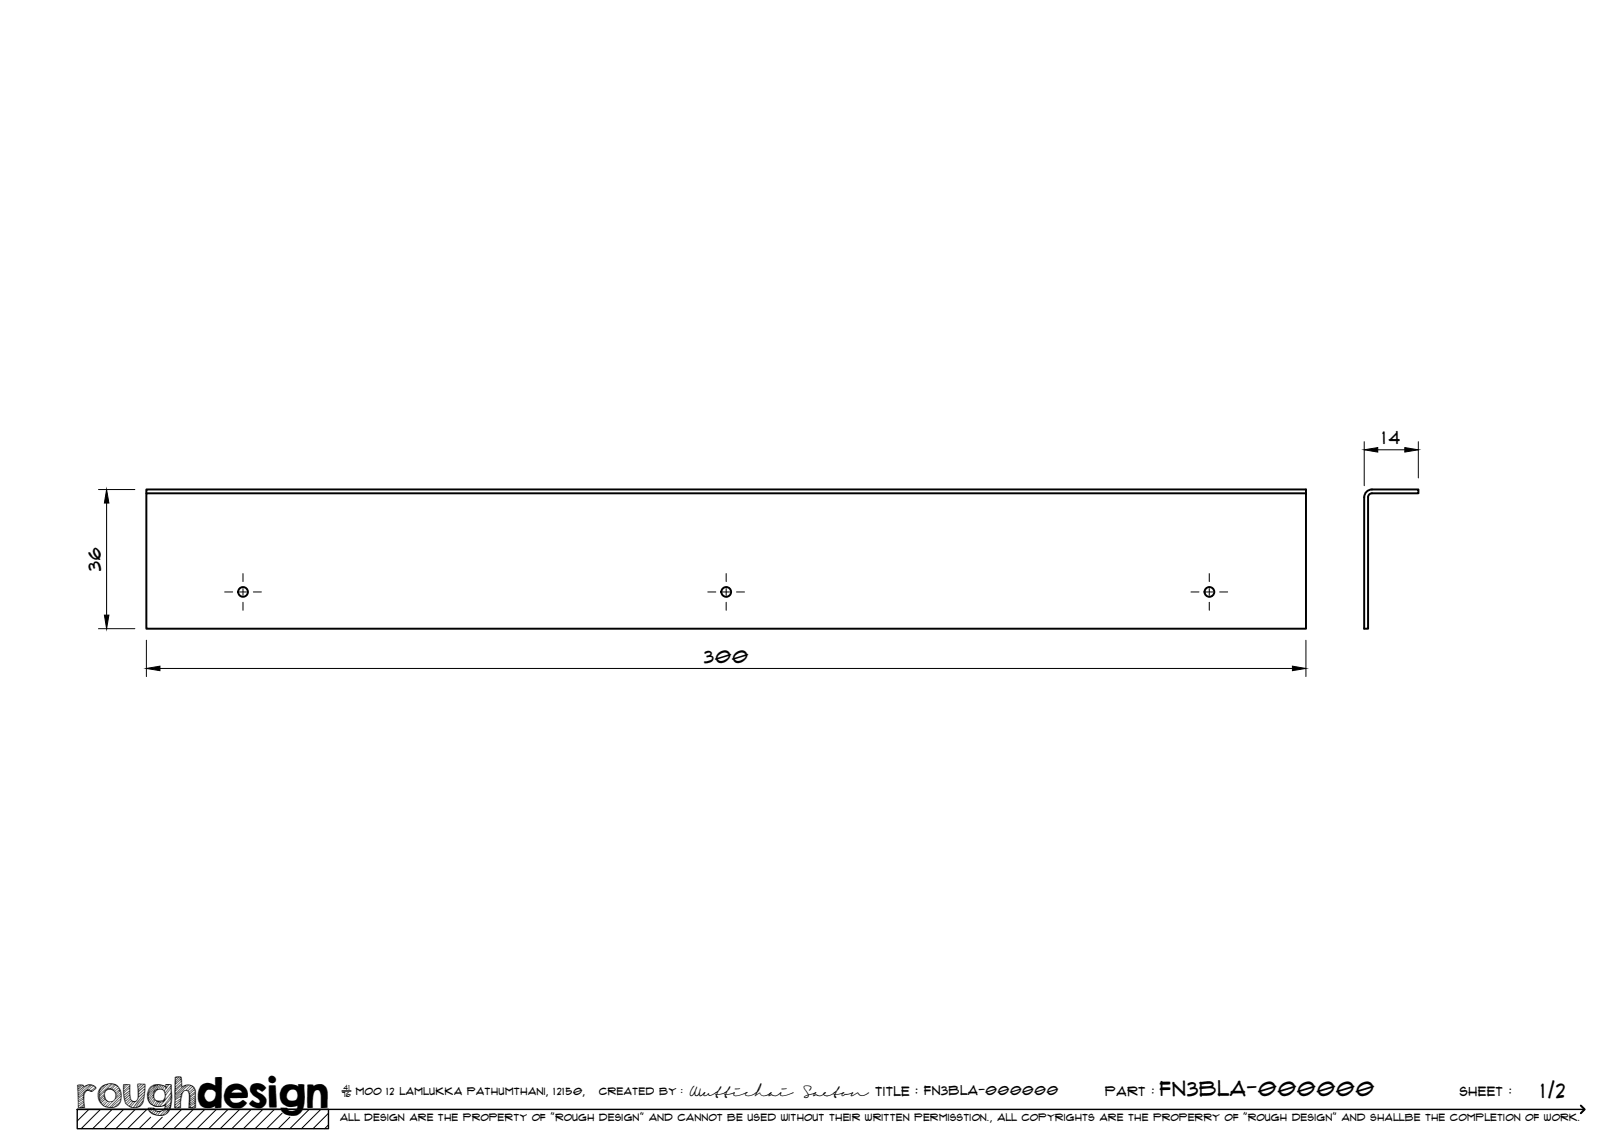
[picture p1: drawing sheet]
<svg xmlns="http://www.w3.org/2000/svg" width="420mm" height="297mm" viewBox="0 0 420 297" stroke-linecap="round" stroke-linejoin="round" font-family="sans-serif">
<!-- layer: Visible -->
<g fill="none" stroke="#000" stroke-width=".51">
<path d="M37.9 127.6v-1h300v36.1h-300v-35.1h300M353.5 127.2l.9-.5 .6-.1h12v1h-12.1a1.01 1.01 0 0 0-1 1.1v34h-1v-34z"/>
<circle cx="62.9" cy="153.2" r="1.26"/>
<circle cx="187.9" cy="153.2" r="1.26"/>
<circle cx="312.9" cy="153.2" r="1.26"/>
</g>
<!-- layer: TitleBlock -->
<path d="M20 287h65v5h-65zM20 287h390M88.5 282.3h2.3" fill="none" stroke="#000" stroke-width=".36"/>
<path d="M409 286.1l1 .9-1 1" fill="none" stroke="#000" stroke-width=".51"/>
<g fill="none" stroke="#000" stroke-width=".26">
<path d="M23 287l-3 3.1M26 287l-5 5M29 287l-5 5M32 287l-5 5M35 287l-5 5M38 287l-5 5M39 289.1l-3 2.9M42 289.1l-3 2.9M47 287l-5 5M50 287l-5 5M53 287l-5 5M56 287l-5 5"/>
<path d="M59 287l-5 5M62 287l-5 5M65 287l-5 5M68 287l-5 5M71 287l-5 5M73 288l-4 4M75 289.1l-3 2.9M80 287l-5 5M83 287l-5 5M85 288l-4 4M85 291l-1 1"/>
</g>
<!-- layer: Smart Centers -->
<g fill="none" stroke="#000" stroke-width=".26">
<path d="M58.1 153.2h2.1M62 153.2h1.8M62.9 148.4v2.1M62.9 152.3v1.8M62.9 155.8v2.1M65.6 153.2h2M183.1 153.2h2.1M187 153.2h1.8M187.9 148.4v2.1M187.9 152.3v1.8M187.9 155.8v2.1M190.5 153.2h2.1"/>
<path d="M308.1 153.2h2.1M312 153.2h1.8M312.9 148.4v2.1M312.9 152.3v1.8M312.9 155.8v2.1M315.6 153.2h2"/>
</g>
<!-- layer: FD_Dimensions -->
<path d="M353 114.3v11.4M356.4 116.4h7.1M366.9 114.3v9.4M25.5 126.7h9.4M27.6 130.2v29M25.5 162.7h9.4M37.9 165.7v9.4M41.4 173h293M337.9 165.7v9.4" fill="none" stroke="#000" stroke-width=".26"/>
<path d="M353 116.4l3.4-.6v1.2zM363.5 115.8l3.4 .6-3.4 .6zM27.6 126.7l.6 3.5h-1.2zM27 159.2h1.2l-.6 3.5zM37.9 173l3.5-.6v1.1zM334.4 172.4l3.5 .6-3.5 .5z" fill="#000" stroke="#000" stroke-width=".26"/>
<text font-size="9.7" x="19.9" y="286.8">roughdesign</text>
<g font-size="5.3">
<text x="300.1" y="283.6">FN3BLA-000000</text>
<text x="398.7" y="284">1/2</text>
</g>
<g font-size="4.6">
<text x="357.7" y="115">14</text>
<text x="26.1" y="147.7" transform="rotate(-90 26.1 147.7)">36</text>
<text x="182.2" y="171.5">300</text>
</g>
<g font-size="3.4">
<text x="178.3" y="283.5">Wuttichai</text>
<text x="208.1" y="283.5">Saeton title : FN3BLA-000000</text>
</g>
<g font-size="3.3">
<text x="286" y="283.5">Part :</text>
<text x="377.7" y="283.5">sheet :</text>
</g>
<g font-size="2.7">
<text x="92.1" y="283.3">moo 12 Lamlukka pathumthani, 12150,</text>
<text x="155" y="283.3">created by :</text>
</g>
<text font-size="2.6" x="88" y="290.1">all design are the property of &quot;rough design&quot; and cannot be used without their written permisstion., all copyrights are the properry of &quot;rough design&quot; and shallbe the completion of work.</text>
<g font-size="1.9">
<text x="88.5" y="283.9">76</text>
<text x="88.9" y="282.1">41</text>
</g>
</svg>
